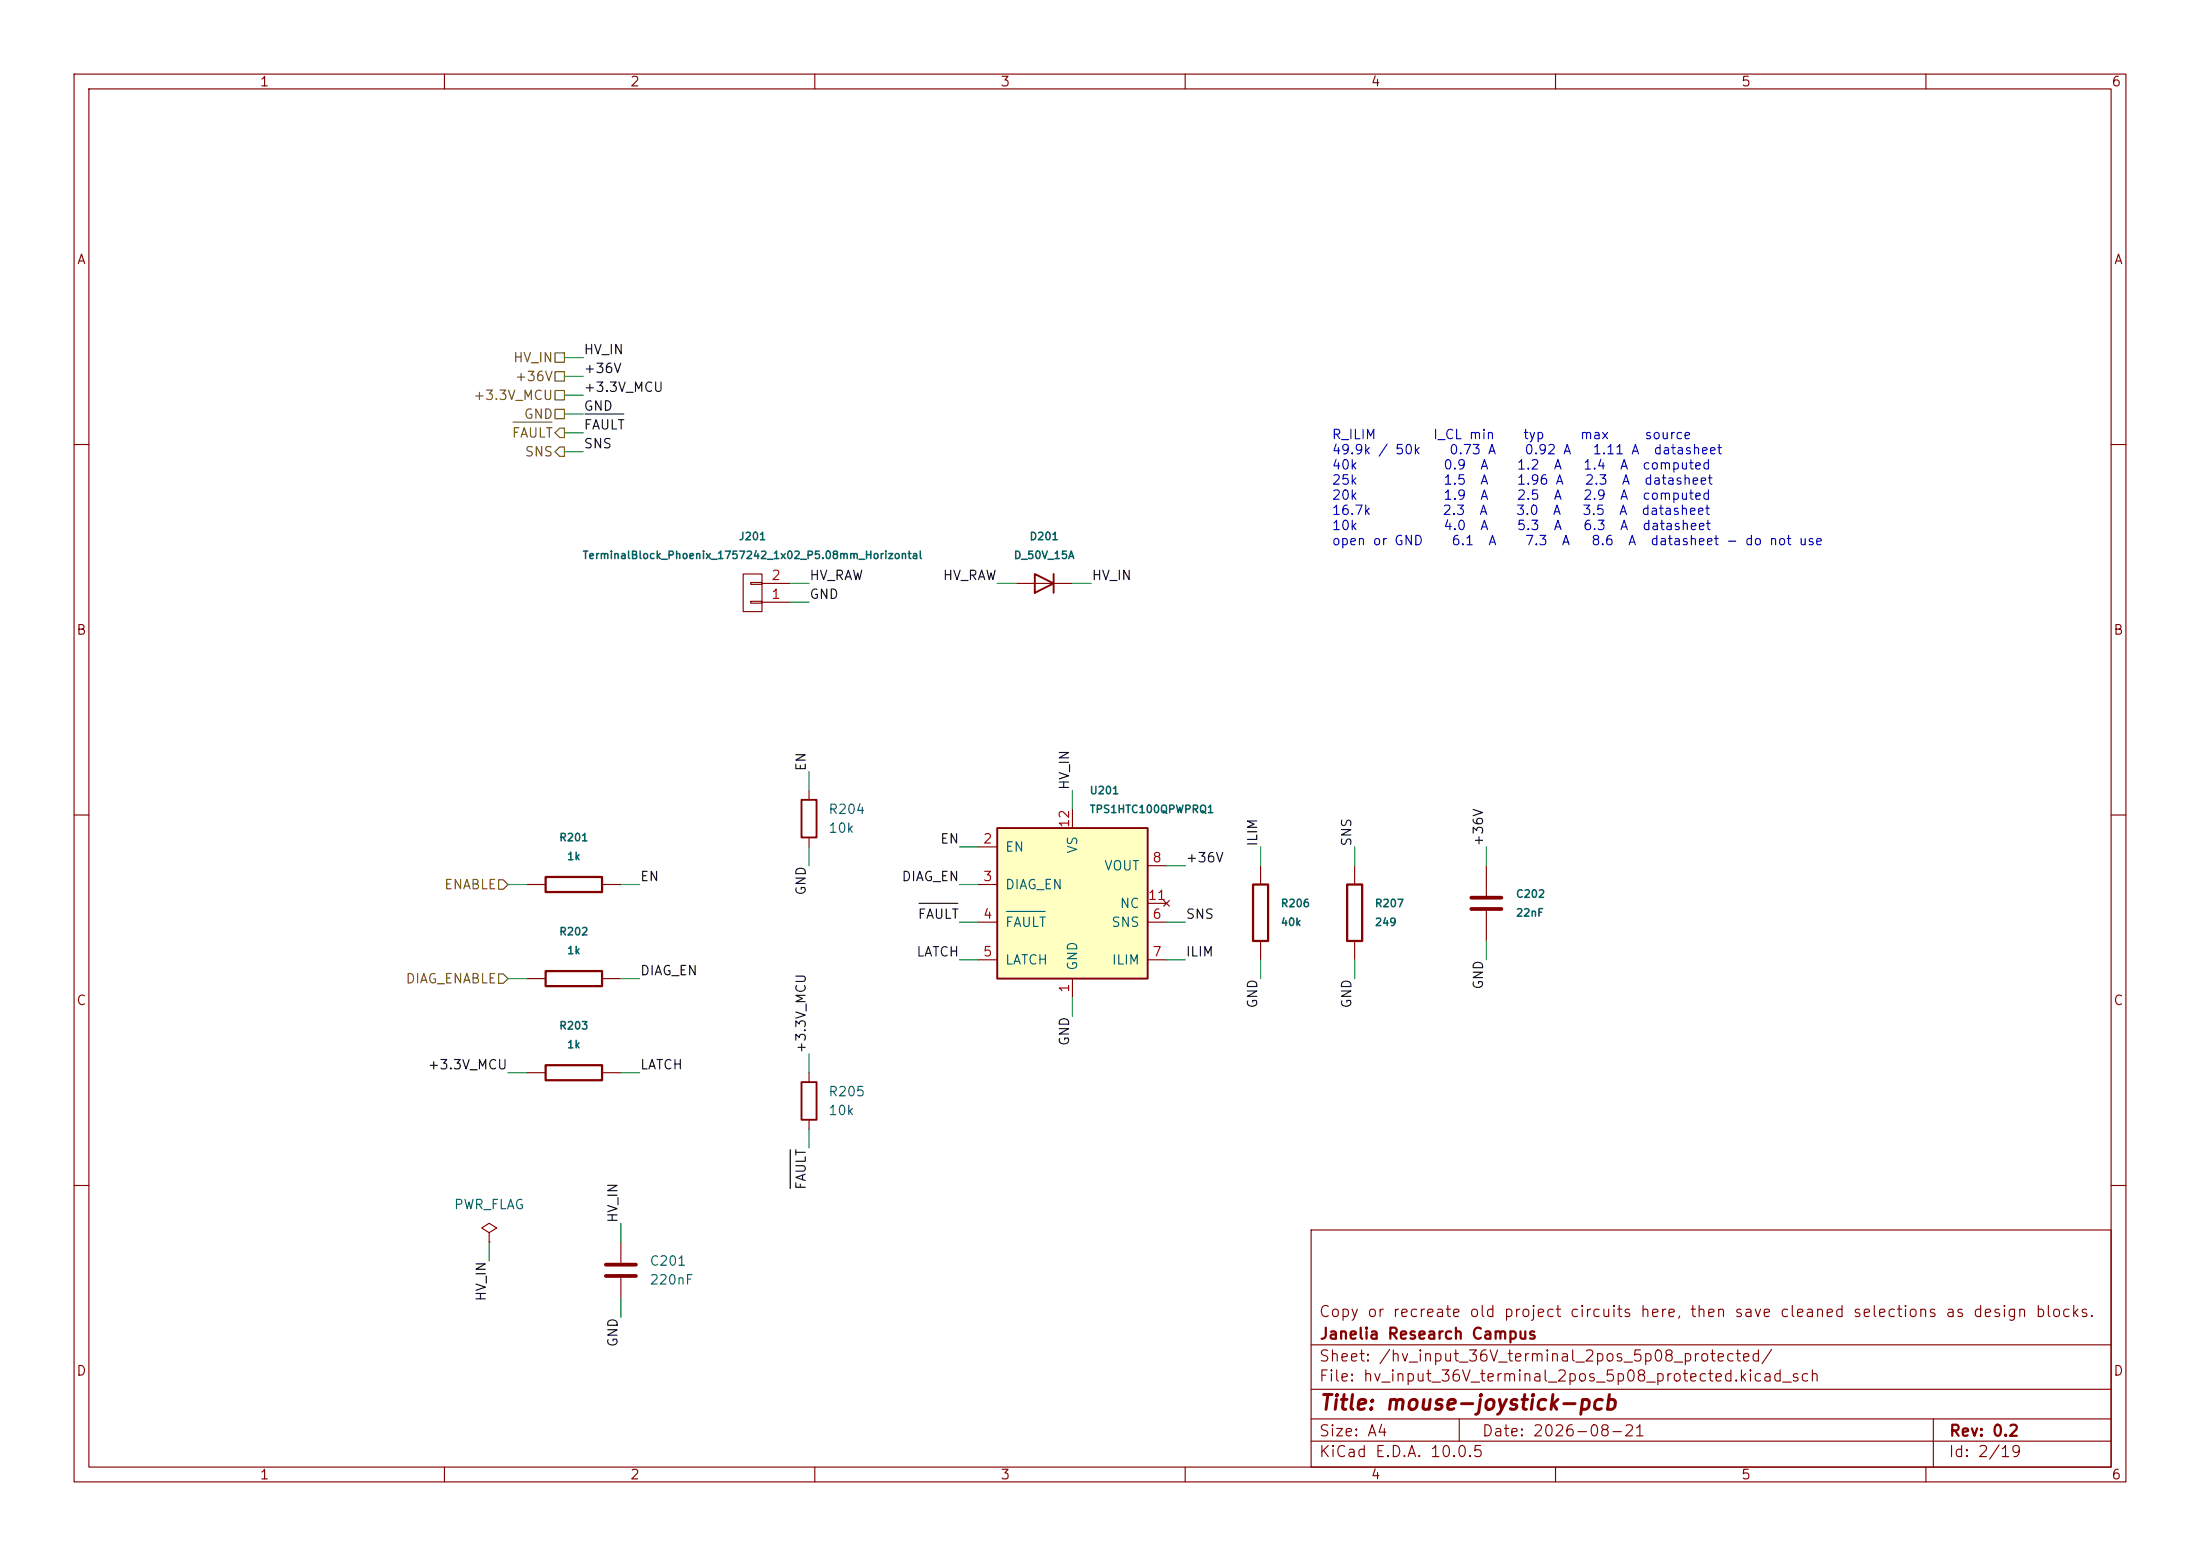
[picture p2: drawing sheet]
<svg xmlns="http://www.w3.org/2000/svg" width="297mm" height="210mm" viewBox="0 0 297 210" stroke-linecap="round" stroke-linejoin="round" font-family="sans-serif">
<g fill="none" stroke="#840000" stroke-width=".15">
<path d="M10 10h277v190h-277zM12 12h273v186h-273zM60 10v2M110 10v2M160 10v2M210 10v2M260 10v2M10 60h2M100.3 77.5h2.6v5.1h-2.6zM101.3 78.6h1.6v.3h-1.6zM102.9 78.7h3.8M137.2 78.7h7.6"/>
<path d="M285 60h2M101.3 81.2h1.6v.2h-1.6zM102.9 81.3h3.8M10 110h2M109.2 106.7v1.3M109.2 113v1.3M170.2 116.8v2.6M182.9 116.8v2.6M200.7 116.8v4.4M285 110h2M170.2 127v2.5M182.9 127v2.5"/>
<path d="M200.7 122.7v4.3M109.2 144.8v1.3M109.2 151.1v1.3M10 160h2M83.8 167.6v2.8M83.8 172.5v2.8M177 166h108v32h-108zM285 160h2M60 198v2M110 198v2M160 198v2M177 194.5h108"/>
<path d="M177 191.5h108M177 187.5h108M177 181.5h108M197 191.5v3M210 198v2M260 198v2M261 191.5v6.5"/>
</g>
<path d="M139.7 77.5l2.5 1.2-2.5 1.3zM142.2 77.5v2.5M108.2 108h2v5h-2zM108.2 146.1h2v5h-2z" fill="none" stroke="#840000" stroke-width=".25"/>
<path d="M198.6 121.2h4.1M198.6 122.7h4.1M81.8 170.7h4.1M81.8 172.2h4.1" fill="none" stroke="#840000" stroke-width=".51"/>
<path d="M169.2 119.4h2v7.6h-2zM181.9 119.4h2v7.6h-2z" fill="none" stroke="#840000" stroke-width=".3"/>
<path d="M134.6 111.8h20.3v20.3h-20.3z" fill="#ffffc2"/>
<path d="M134.6 111.8h20.3v20.3h-20.3z" fill="none" stroke="#840000" stroke-width=".25"/>
<g fill="none" stroke="#840000" stroke-width=".15">
<path d="M71.1 119.4h2.6M81.3 119.4h2.5M132.1 114.3h2.5M132.1 119.4h2.5M144.8 109.2v2.6M154.9 116.8h2.6M71.1 132.1h2.6M81.3 132.1h2.5M132.1 124.5h2.5M132.1 129.5h2.5M144.8 132.1v2.5M154.9 124.5h2.6"/>
<path d="M154.9 129.5h2.6M154.9 121.9h2.6M157.1 121.5l.8 .8M157.9 121.5l-.8 .8M71.1 144.8h2.6M81.3 144.8h2.5M66 166.4l1.1-.7-1.1-.6-1 .6 1 .7v1.2M66 167.6h.1"/>
</g>
<path d="M135.9 123h5.2" fill="none" stroke="#006464" stroke-width=".15"/>
<path d="M73.7 118.4h7.6v2h-7.6zM73.7 131.1h7.6v2h-7.6zM73.7 143.8h7.6v2h-7.6z" fill="none" stroke="#840000" stroke-width=".3"/>
<path d="M69.3 57h5.2M74.9 55.2h1.3v1.3h-1.3zM74.9 52.7h1.3v1.3h-1.3zM74.9 47.6h1.3v1.3h-1.3zM74.9 50.2h1.3v1.2h-1.3zM75.6 57.8h.6v1.3h-.6l-.7-.7zM75.6 60.3h.6v1.3h-.6l-.7-.6zM67.3 118.7h.6l.7 .7-.7 .6h-.6zM67.3 131.4h.6l.7 .7-.7 .6h-.6z" fill="none" stroke="#725600" stroke-width=".15"/>
<path d="M79 55.9h5.2M124.1 121.9h5.2M106.7 155.2v5.2" fill="none" stroke="#0f0f0f" stroke-width=".15"/>
<g fill="none" stroke="#009600" stroke-width=".15">
<path d="M76.2 53.3h2.5M76.2 58.4h2.5M76.2 50.8h2.5M76.2 48.3h2.5M76.2 55.9h2.5M76.2 61h2.5M106.7 78.7h2.5M134.6 78.7h2.6M144.8 78.7h2.5M106.7 81.3h2.5M68.6 119.4h2.5M83.8 119.4h2.6"/>
<path d="M109.2 104.1v2.6M109.2 114.3v2.5M129.5 119.4h2.6M129.5 114.3h2.6M144.8 106.7v2.5M157.5 116.8h2.5M170.2 114.3v2.5M182.9 114.3v2.5M200.7 114.3v2.5M68.6 132.1h2.5M83.8 132.1h2.6M129.5 129.5h2.6"/>
<path d="M129.5 124.5h2.6M144.8 134.6v2.6M157.5 129.5h2.5M157.5 124.5h2.5M170.2 129.5v2.6M182.9 129.5v2.6M200.7 127v2.5M68.6 144.8h2.5M83.8 144.8h2.6M109.2 142.2v2.6M109.2 152.4v2.5M66 167.6v2.6"/>
<path d="M83.8 165.1v2.5M83.8 175.3v2.5"/>
</g>
<text font-size="2" fill="#840000" x="178" y="190.8">Title: mouse-joystick-pcb</text>
<g font-size="1.5" fill="#840000">
<text x="178" y="178.1">Copy or recreate old project circuits here, then save cleaned selections as design blocks.</text>
<text x="178" y="184.1">Sheet: /hv_input_36V_terminal_2pos_5p08_protected/</text>
<text x="178" y="181.1">Janelia Research Campus</text>
<text x="178" y="186.8">File: hv_input_36V_terminal_2pos_5p08_protected.kicad_sch</text>
<text x="178" y="197">KiCad E.D.A. 10.0.5</text>
<text x="178" y="194.2">Size: A4</text>
<text x="200" y="194.2">Date: 2026-08-21</text>
<text x="263" y="197">Id: 2/19</text>
<text x="263" y="194.2">Rev: 0.2</text>
</g>
<g font-size="1.3" fill="#840000">
<text x="35" y="12">1</text>
<text x="85" y="12">2</text>
<text x="135" y="12">3</text>
<text x="185" y="12">4</text>
<text x="235" y="12">5</text>
<text x="285" y="12">6</text>
<text x="10.3" y="36">A</text>
<text x="285.3" y="36">A</text>
<text x="10.2" y="86">B</text>
<text x="285.2" y="86">B</text>
<text x="10.2" y="136">C</text>
<text x="285.2" y="136">C</text>
<text x="10.2" y="186">D</text>
<text x="285.2" y="186">D</text>
<text x="35" y="200">1</text>
<text x="85" y="200">2</text>
<text x="135" y="200">3</text>
<text x="185" y="200">4</text>
<text x="235" y="200">5</text>
<text x="285" y="200">6</text>
</g>
<g font-size="1.3" fill="#725600">
<text x="69.2" y="49.2">HV_IN</text>
<text x="69.4" y="51.8">+36V</text>
<text x="63.8" y="54.3">+3.3V_MCU</text>
<text x="69" y="59.4">FAULT</text>
<text x="70.6" y="56.8">GND</text>
<text x="70.8" y="61.9">SNS</text>
<text x="59.9" y="120.3">ENABLE</text>
<text x="54.7" y="133">DIAG_ENABLE</text>
</g>
<g font-size="1.3" fill="#0f0f0f">
<text x="78.7" y="48.1">HV_IN</text>
<text x="78.7" y="50.7">+36V</text>
<text x="78.7" y="53.2">+3.3V_MCU</text>
<text x="78.7" y="55.8">GND</text>
<text x="78.7" y="58.3">FAULT</text>
<text x="78.7" y="60.8">SNS</text>
<text x="109.2" y="81.2">GND</text>
<text x="109.2" y="78.6">HV_RAW</text>
<text x="127.2" y="78.6">HV_RAW</text>
<text x="147.3" y="78.6">HV_IN</text>
<text x="109.1" y="104.2" transform="rotate(-90 109.1 104.2)">EN</text>
<text x="144.7" y="106.7" transform="rotate(-90 144.7 106.7)">HV_IN</text>
<text x="86.3" y="119.3">EN</text>
<text x="121.6" y="119.3">DIAG_EN</text>
<text x="126.8" y="114.2">EN</text>
<text x="160" y="116.7">+36V</text>
<text x="170.1" y="114.3" transform="rotate(-90 170.1 114.3)">ILIM</text>
<text x="182.8" y="114.3" transform="rotate(-90 182.8 114.3)">SNS</text>
<text x="200.5" y="114.3" transform="rotate(-90 200.5 114.3)">+36V</text>
<text x="109.1" y="120.9" transform="rotate(-90 109.1 120.9)">GND</text>
<text x="123.8" y="124.3">FAULT</text>
<text x="160" y="124.3">SNS</text>
<text x="86.3" y="132">DIAG_EN</text>
<text x="123.6" y="129.4">LATCH</text>
<text x="160" y="129.4">ILIM</text>
<text x="170.1" y="136.2" transform="rotate(-90 170.1 136.2)">GND</text>
<text x="182.8" y="136.2" transform="rotate(-90 182.8 136.2)">GND</text>
<text x="200.5" y="133.6" transform="rotate(-90 200.5 133.6)">GND</text>
<text x="109.1" y="142.3" transform="rotate(-90 109.1 142.3)">+3.3V_MCU</text>
<text x="144.7" y="141.3" transform="rotate(-90 144.7 141.3)">GND</text>
<text x="57.6" y="144.7">+3.3V_MCU</text>
<text x="86.3" y="144.7">LATCH</text>
<text x="109.1" y="160.7" transform="rotate(-90 109.1 160.7)">FAULT</text>
<text x="83.7" y="165.1" transform="rotate(-90 83.7 165.1)">HV_IN</text>
<text x="65.9" y="175.7" transform="rotate(-90 65.9 175.7)">HV_IN</text>
<text x="83.7" y="181.9" transform="rotate(-90 83.7 181.9)">GND</text>
</g>
<g font-size="1.3" fill="#0000c2">
<text x="179.7" y="59.6">R_ILIM</text>
<text x="193.4" y="59.6">I_CL min</text>
<text x="205.5" y="59.6">typ</text>
<text x="213.2" y="59.6">max</text>
<text x="221.9" y="59.6">source</text>
<text x="179.7" y="61.6">49.9k / 50k</text>
<text x="179.7" y="63.7">40k</text>
<text x="179.7" y="65.7">25k</text>
<text x="194.8" y="63.7">0.9</text>
<text x="194.8" y="65.7">1.5</text>
<text x="195.6" y="61.6">0.73 A</text>
<text x="199.7" y="63.7">A</text>
<text x="199.7" y="65.7">A</text>
<text x="204.7" y="63.7">1.2</text>
<text x="204.7" y="65.7">1.96 A</text>
<text x="205.7" y="61.6">0.92 A</text>
<text x="209.6" y="63.7">A</text>
<text x="213.6" y="63.7">1.4</text>
<text x="213.9" y="65.7">2.3</text>
<text x="214.9" y="61.6">1.11 A</text>
<text x="218.6" y="63.7">A</text>
<text x="218.8" y="65.7">A</text>
<text x="221.6" y="63.7">computed</text>
<text x="221.9" y="65.7">datasheet</text>
<text x="223.1" y="61.6">datasheet</text>
<text x="179.7" y="67.8">20k</text>
<text x="179.7" y="69.8">16.7k</text>
<text x="179.7" y="71.9">10k</text>
<text x="194.6" y="69.8">2.3</text>
<text x="194.8" y="67.8">1.9</text>
<text x="194.8" y="71.9">4.0</text>
<text x="199.6" y="69.8">A</text>
<text x="199.7" y="67.8">A</text>
<text x="199.7" y="71.9">A</text>
<text x="204.6" y="69.8">3.0</text>
<text x="204.7" y="67.8">2.5</text>
<text x="204.7" y="71.9">5.3</text>
<text x="209.5" y="69.8">A</text>
<text x="209.6" y="67.8">A</text>
<text x="209.6" y="71.9">A</text>
<text x="213.5" y="69.8">3.5</text>
<text x="213.6" y="67.8">2.9</text>
<text x="213.6" y="71.9">6.3</text>
<text x="218.5" y="69.8">A</text>
<text x="218.6" y="67.8">A</text>
<text x="218.6" y="71.9">A</text>
<text x="221.5" y="69.8">datasheet</text>
<text x="221.6" y="67.8">computed</text>
<text x="221.6" y="71.9">datasheet</text>
<text x="179.7" y="73.9">open or GND</text>
<text x="195.9" y="73.9">6.1</text>
<text x="200.8" y="73.9">A</text>
<text x="205.8" y="73.9">7.3</text>
<text x="210.7" y="73.9">A</text>
<text x="214.7" y="73.9">8.6</text>
<text x="219.7" y="73.9">A</text>
<text x="222.7" y="73.9">datasheet - do not use</text>
</g>
<g font-size="1.3" fill="#a90000">
<text x="104" y="81.1">1</text>
<text x="104" y="78.6">2</text>
<text x="144.6" y="111.8" transform="rotate(-90 144.6 111.8)">12</text>
<text x="132.6" y="114.2">2</text>
<text x="132.6" y="119.2">3</text>
<text x="155.5" y="116.7">8</text>
<text x="132.6" y="124.3">4</text>
<text x="154.9" y="121.8">11</text>
<text x="155.5" y="124.3">6</text>
<text x="132.6" y="129.4">5</text>
<text x="155.5" y="129.4">7</text>
<text x="144.6" y="134.1" transform="rotate(-90 144.6 134.1)">1</text>
</g>
<g font-size="1.3" fill="#006464">
<text x="111.7" y="110.2">R204</text>
<text x="111.7" y="112.7">10k</text>
<text x="135.6" y="115.3">EN</text>
<text x="145.7" y="115.3" transform="rotate(-90 145.7 115.3)">VS</text>
<text x="149" y="117.8">VOUT</text>
<text x="135.6" y="120.3">DIAG_EN</text>
<text x="135.6" y="125.4">FAULT</text>
<text x="149.9" y="125.4">SNS</text>
<text x="151.1" y="122.9">NC</text>
<text x="135.6" y="130.5">LATCH</text>
<text x="145.7" y="131.1" transform="rotate(-90 145.7 131.1)">GND</text>
<text x="150" y="130.5">ILIM</text>
<text x="111.7" y="148.3">R205</text>
<text x="111.7" y="150.8">10k</text>
<text x="61.2" y="163.5">PWR_FLAG</text>
<text x="87.6" y="171.1">C201</text>
<text x="87.6" y="173.7">220nF</text>
</g>
<g font-size="1" fill="#006464">
<text x="78.6" y="75.7">TerminalBlock_Phoenix_1757242_1x02_P5.08mm_Horizontal</text>
<text x="99.7" y="73.2">J201</text>
<text x="136.8" y="75.7">D_50V_15A</text>
<text x="138.9" y="73.2">D201</text>
<text x="147" y="107.4">U201</text>
<text x="75.4" y="113.8">R201</text>
<text x="147" y="110">TPS1HTC100QPWPRQ1</text>
<text x="76.5" y="116.3">1k</text>
<text x="172.8" y="122.7">R206</text>
<text x="172.8" y="125.2">40k</text>
<text x="185.5" y="122.7">R207</text>
<text x="185.5" y="125.2">249</text>
<text x="204.6" y="121.4">C202</text>
<text x="204.6" y="124">22nF</text>
<text x="75.4" y="126.5">R202</text>
<text x="76.5" y="129">1k</text>
<text x="75.4" y="139.2">R203</text>
<text x="76.5" y="141.7">1k</text>
</g>
</svg>
